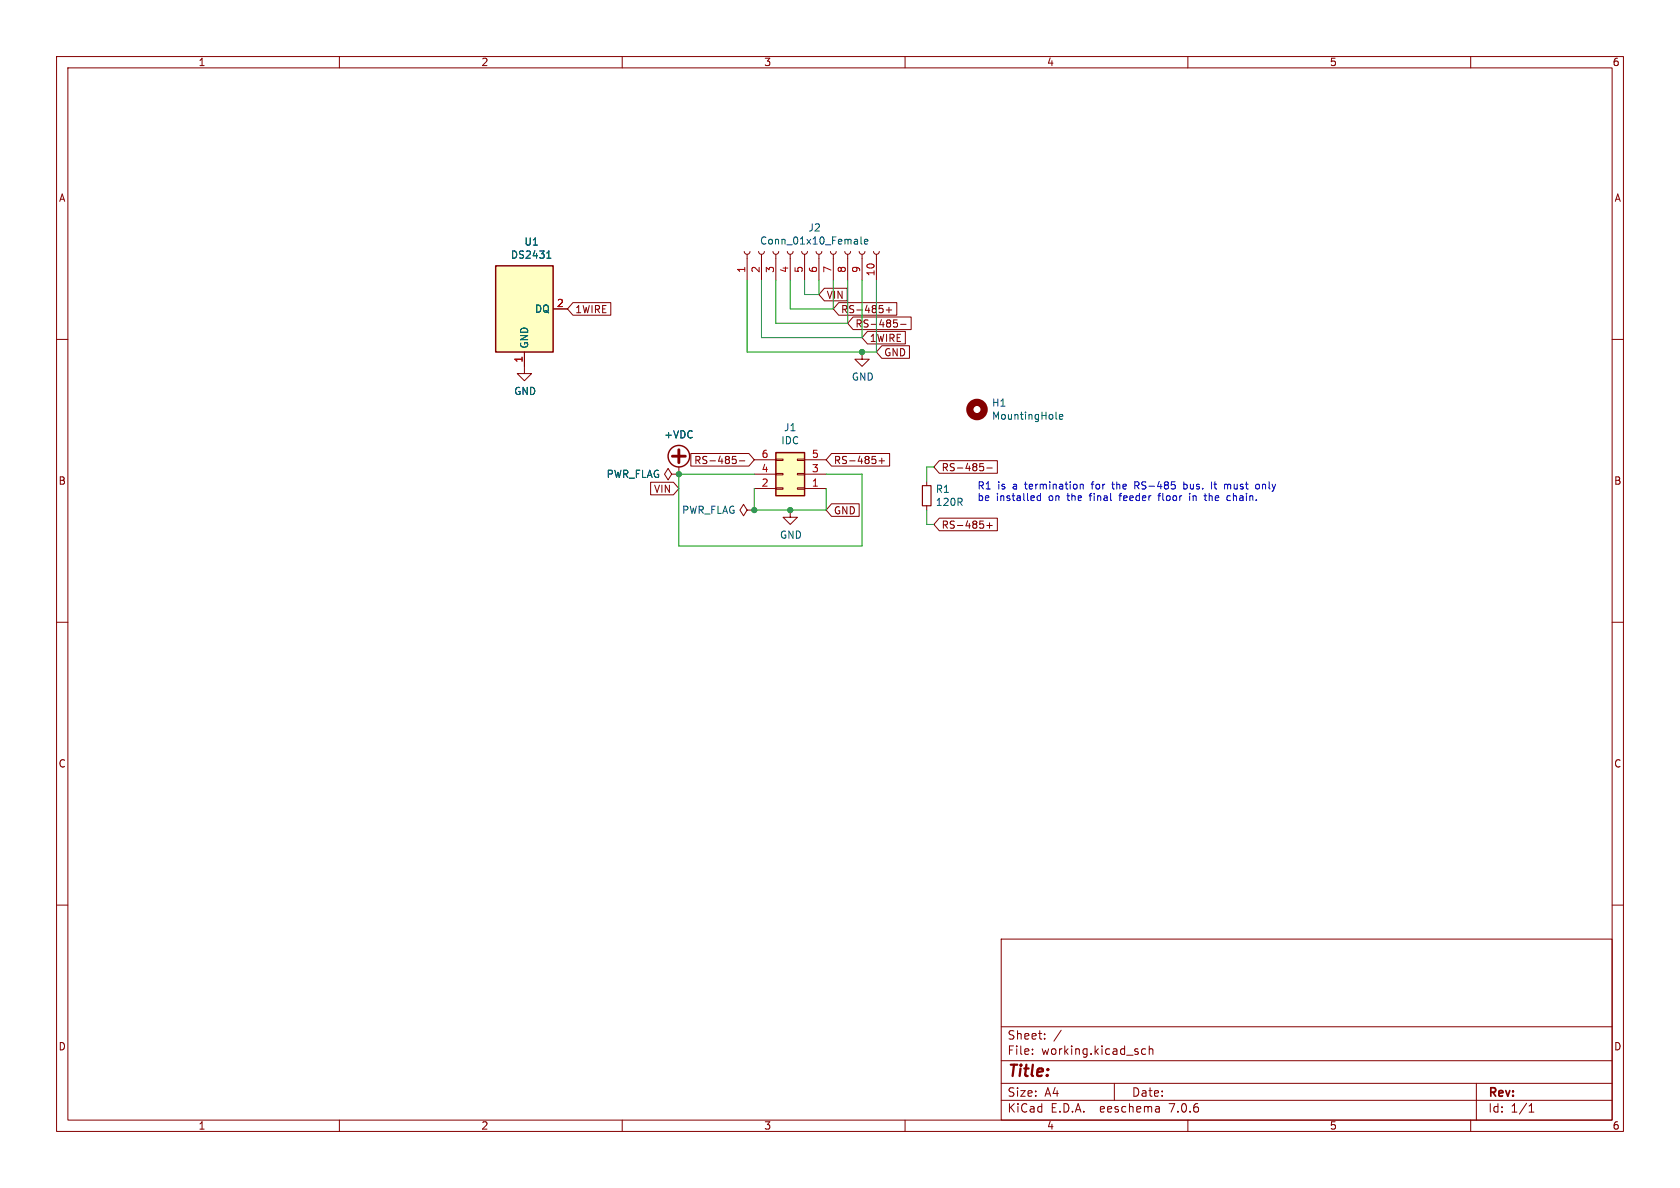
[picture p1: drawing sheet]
<svg xmlns="http://www.w3.org/2000/svg" width="297mm" height="210mm" viewBox="0 0 297 210" stroke-linecap="round" stroke-linejoin="round" font-family="sans-serif">
<g fill="none" stroke="#840000" stroke-width=".18">
<path d="M10 10h277v190h-277zM12 12h273v186h-273zM60 10v2M110 10v2M160 10v2M210 10v2M260 10v2M10 60h2M97.8 54.6h2.5M101.3 53.5h6.7v2.2h-6.7l-1-1.1zM131.6 44.5l.1 .3 .4 .2 .3-.2 .2-.3M132.1 45v4.5"/>
<path d="M134.1 44.5l.1 .3 .4 .2 .4-.2 .1-.3M134.6 45v4.5M136.7 44.5l.1 .3 .3 .2 .4-.2 .2-.3M137.2 45v4.5M139.2 44.5l.1 .3 .4 .2 .4-.2 .1-.3M139.7 45v4.5M141.7 44.5l.2 .3 .3 .2 .4-.2 .1-.3M142.2 45v4.5M144.3 44.5l.1 .3 .4 .2 .3-.2 .2-.3M144.8 45v4.5M145.7 51h4.1v2.2h-4.1l-.9-1.1zM146.8 44.5l.1 .3 .4 .2 .4-.2 .1-.3"/>
<path d="M147.3 45v4.5M148.3 53.5h10.2v2.2h-10.2l-1-1.1zM149.4 44.5l.1 .3 .3 .2 .4-.2 .2-.3M149.9 45v4.5M150.8 56h10.3v2.3h-10.3l-.9-1.1zM151.9 44.5l.1 .3 .4 .2 .4-.2 .1-.3M152.4 45v4.5M153.4 58.6h6.7v2.2h-6.7l-1-1.1zM154.4 44.5l.2 .3 .3 .2 .4-.2 .1-.3M154.9 45v4.5M156.7 54.8h.9M157.2 54.3v1"/>
<path d="M158 56.6h.6M158.1 57h.3l.3 .3-.2 .5h-.4M159.2 57.3h1M285 60h2M92.7 62.2v3.8h1.3l-1.3 1.3-1.3-1.3h1.3M152.4 62.2v1.3h1.3l-1.3 1.3-1.3-1.3h1.3M155.9 61.1h4.9v2.2h-4.9l-1-1.1zM115 85.2h4.1l.9 1.2-.9 1.1h-4.1zM118.7 83.8l-.6-1-.6 1 .6 1 .6-1h1.3M120 83.8h.1M120 82.6v1.2M122.1 80.2h10.3l.9 1.1-.9 1.1h-10.3z"/>
<path d="M129.5 80.7h.6M129.6 81.2h.3l.3 .2-.2 .5-.4 .1M130.7 81.5h1M132.1 90.2l-.7-1-.6 1 .6 1 .7-1h1.2M133.3 90.2h.1M133.3 86.4h3.9M133.3 83.8h3.9M133.3 81.3h3.9M137.2 81.2h1.2v.2h-1.2zM137.2 83.7h1.2v.2h-1.2zM137.2 86.2h1.2v.3h-1.2zM139.7 90.2v1.2h1.3l-1.3 1.3-1.3-1.3h1.3"/>
<path d="M141 81.2h1.2v.2h-1.2zM141 83.7h1.2v.2h-1.2zM141 86.2h1.2v.3h-1.2zM142.2 86.4h3.8M142.2 83.8h3.8M142.2 81.3h3.8M147 89.1h4.9v2.2h-4.9l-1-1.1zM147 80.2h10.3v2.2h-10.3l-1-1.1zM155.4 81.5h1M155.9 81v1M163.8 85.1v.8M163.8 89.4v.8"/>
<path d="M166.1 91.6h10.2v2.2h-10.2l-1-1.1zM166.1 81.4h10.2v2.3h-10.2l-1-1.1zM173.2 82h.6M173.4 82.4h.3l.2 .3-.1 .4-.4 .1M174.5 92.9h.9M174.5 82.7h.9M174.9 92.4v1M10 110h2M285 110h2M10 160h2M285 160h2M177 166h108v32h-108z"/>
<path d="M60 198v2M110 198v2M160 198v2M177 194.5h108M177 191.5h108M177 187.5h108M177 181.5h108M182.5 186.3v.1M182.5 185.5v.1M184.7 183.6v.1M184.7 182.8v.1M187.6 182.1l-1.3 2"/>
<path d="M197 191.5v3M202.5 185.5l-.4-.1-.3 .3v.4l.2 .2h.5M203.2 185.5l.2-.1 .3 .1 .1 .9M203.2 184.9v1.5M204.9 195.7l.1 .9M205 196.5l-.2 .1M205 196h-.2M210 198v2M260 198v2M261 191.5v6.5M270.3 196.6h.9M270.3 195.5l.4-.4v1.5"/>
</g>
<path d="M120 79.5v2.3M118.9 80.6h2.3" fill="none" stroke="#840000" stroke-width=".51"/>
<g fill="none" stroke="#840000" stroke-width=".25">
<path d="M87.6 47h10.2v15.2h-10.2zM137.2 80h5v7.6h-5z"/>
<circle cx="120" cy="80.6" r="1.9"/>
</g>
<path d="M96.7 45.6h.7M96.8 44.7l.2-.3v1.2M152.2 41.9v1.1l.2 .1M152.8 42.7l.6-.1v-.2l-.4-.1-.2 .2 .1 .6h.5M186.7 73.9l.2 .2M187.3 73.7l.6-.1-.1-.3h-.3l-.2 .1v.7h.5" fill="none" stroke="#006464" stroke-width=".18"/>
<circle cx="172.7" cy="72.4" r="1.27" fill="none" stroke="#840000" stroke-width="1.3"/>
<g fill="#ffffc2" stroke="#ffffc2" stroke-width=".18">
<path d="M137.2 80h5v7.6h-5z"/>
<path d="M87.6 47h10.2v15.2h-10.2z"/>
</g>
<path d="M163.1 85.9h1.5v3.5h-1.5z" fill="none" stroke="#840000" stroke-width=".2"/>
<g fill="none" stroke="#0000c2" stroke-width=".18">
<path d="M183.9 87.2v1.3M183.9 87.7l-.3-.1-.3 .3 .2 .5h.4M191 85.6v.8M191 85.7l.1-.1 .3 .1 .1 .7M196.5 85.6h.5M196.7 85.2l.1 1.2M197.8 87.6h.5M198 87.3v1.2M200.6 85.8h.5M200.9 85.8l.5 .6M201.1 85.2h-.5v1.2M204.7 87.6h.5"/>
<path d="M205.1 87.2l-.2 .2v1.1M209.3 85.7l.3-.1 .2 .1M209.3 85.2v1.2M209.8 86.3l-.2 .1h-.3M210.3 87.2v.1M210.3 87.6v.9M212.9 87.6h.4M213.1 88.4l.2 .1M214.2 85.2v1.2M214.6 85.6h.5M214.8 85.2v1.1l.2 .1M217 85.7v.1"/>
<path d="M217 85.8v.6M217.1 87.6l.4 .1M217.5 85.7l-.3-.1-.2 .2M217.5 88.4l-.4 .1M222.2 85.6l.3 .1 .2 .1-.1 .5-.4 .1"/>
</g>
<path d="M132.1 49.5v12.7h22.8v-12.7M134.6 49.5v10.2h17.8v-10.2M137.2 49.5v7.7h12.7v-7.7M139.7 49.5v5.1h7.6v-5.1M142.2 49.5v2.6h2.6v-2.6M133.3 83.8h-13.3v12.7h32.4v-12.7h-6.4M133.3 86.4v3.8h12.7v-3.8M163.8 90.2v2.5h1.3M165.1 82.6h-1.3v2.5" fill="none" stroke="#009600" stroke-width=".18"/>
<g fill="#009600" stroke="#009600" stroke-width=".18">
<circle cx="133.3" cy="90.2" r=".46"/>
<circle cx="152.4" cy="62.2" r=".46"/>
<circle cx="120" cy="83.8" r=".46"/>
<circle cx="139.7" cy="90.2" r=".46"/>
</g>
<text font-size="2.8" fill="#840000" x="178" y="190.9">Title:</text>
<g font-size="2.1" fill="#840000">
<text x="178" y="184">Sheet:</text>
<text x="178" y="186.7">File:</text>
<text x="184.1" y="186.7">working.kicad_sch</text>
<text x="178" y="196.9">KiCad</text>
<text x="178" y="194.1">Size:</text>
<text x="184.7" y="194.1">A4</text>
<text x="185.7" y="196.9">E.D.A.</text>
<text x="194.6" y="196.9">eeschema</text>
<text x="200" y="194.1">Date:</text>
<text x="207" y="196.9">7.0.6</text>
<text x="263" y="194.3">Rev:</text>
<text x="263" y="196.9">Id:</text>
<text x="267.1" y="196.9">1/1</text>
</g>
<g font-size="1.8" fill="#840000">
<text x="35" y="11.9">1</text>
<text x="85" y="11.9">2</text>
<text x="135" y="11.9">3</text>
<text x="185" y="11.9">4</text>
<text x="235" y="11.9">5</text>
<text x="285" y="11.9">6</text>
<text x="10.3" y="35.9">A</text>
<text x="285.3" y="35.9">A</text>
<text x="146" y="53">VIN</text>
<text x="101.6" y="55.6">1WIRE</text>
<text x="148.6" y="55.6">RS-485+</text>
<text x="151.1" y="58.1">RS-485-</text>
<text x="153.7" y="60.6">1WIRE</text>
<text x="156.2" y="63.2">GND</text>
<text x="122.6" y="82.2">RS-485-</text>
<text x="147.3" y="82.2">RS-485+</text>
<text x="166.4" y="83.5">RS-485-</text>
<text x="10.3" y="85.9">B</text>
<text x="115.5" y="87.3">VIN</text>
<text x="285.3" y="85.9">B</text>
<text x="147.3" y="91.1">GND</text>
<text x="166.4" y="93.7">RS-485+</text>
<text x="10.3" y="135.9">C</text>
<text x="285.3" y="135.9">C</text>
<text x="10.3" y="185.9">D</text>
<text x="285.3" y="185.9">D</text>
<text x="35" y="199.9">1</text>
<text x="85" y="199.9">2</text>
<text x="135" y="199.9">3</text>
<text x="185" y="199.9">4</text>
<text x="235" y="199.9">5</text>
<text x="285" y="199.9">6</text>
</g>
<g font-size="1.8" fill="#006464">
<text x="142.8" y="41.1">J2</text>
<text x="90.2" y="45.9">DS2431</text>
<text x="92.6" y="43.6">U1</text>
<text x="134.3" y="43.4">Conn_01x10_Female</text>
<text x="94.5" y="55.5">DQ</text>
<text x="93.6" y="61.7" transform="rotate(-90 93.6 61.7)">GND</text>
<text x="90.8" y="70">GND</text>
<text x="150.5" y="67.5">GND</text>
<text x="117.3" y="77.7">+VDC</text>
<text x="138.5" y="76.4">J1</text>
<text x="175.3" y="72.1">H1</text>
<text x="175.3" y="74.4">MountingHole</text>
<text x="138" y="78.7">IDC</text>
<text x="107.1" y="84.7">PWR_FLAG</text>
<text x="165.3" y="87.3">R1</text>
<text x="165.3" y="89.6">120R</text>
<text x="120.5" y="91">PWR_FLAG</text>
<text x="137.8" y="95.4">GND</text>
</g>
<g font-size="1.8" fill="#a90000">
<text x="131.8" y="48.3" transform="rotate(-90 131.8 48.3)">1</text>
<text x="134.4" y="48.3" transform="rotate(-90 134.4 48.3)">2</text>
<text x="136.9" y="48.3" transform="rotate(-90 136.9 48.3)">3</text>
<text x="139.4" y="48.3" transform="rotate(-90 139.4 48.3)">4</text>
<text x="142" y="48.3" transform="rotate(-90 142 48.3)">5</text>
<text x="144.5" y="48.3" transform="rotate(-90 144.5 48.3)">6</text>
<text x="147.1" y="48.3" transform="rotate(-90 147.1 48.3)">7</text>
<text x="149.6" y="48.3" transform="rotate(-90 149.6 48.3)">8</text>
<text x="152.1" y="48.3" transform="rotate(-90 152.1 48.3)">9</text>
<text x="154.7" y="48.9" transform="rotate(-90 154.7 48.9)">10</text>
<text x="98.4" y="54.4">2</text>
<text x="92.5" y="64.2" transform="rotate(-90 92.5 64.2)">1</text>
<text x="134.5" y="83.6">4</text>
<text x="134.5" y="81">6</text>
<text x="143.4" y="83.6">3</text>
<text x="143.4" y="81">5</text>
<text x="134.5" y="86.1">2</text>
<text x="143.4" y="86.1">1</text>
</g>
<g font-size="1.8" fill="#0000c2">
<text x="172.7" y="86.6">R1</text>
<text x="172.7" y="88.7">be</text>
<text x="176.1" y="88.7">installed</text>
<text x="176.4" y="86.6">is</text>
<text x="179.2" y="86.6">a</text>
<text x="181.5" y="86.6">termination</text>
<text x="185.5" y="88.7">on</text>
<text x="189" y="88.7">the</text>
<text x="193.1" y="88.7">final</text>
<text x="193.5" y="86.6">for</text>
<text x="197.3" y="86.6">the</text>
<text x="198.6" y="88.7">feeder</text>
<text x="201.5" y="86.6">RS-485</text>
<text x="205.7" y="88.7">floor</text>
<text x="210.3" y="86.6">bus.</text>
<text x="211.3" y="88.7">in</text>
<text x="214.3" y="88.7">the</text>
<text x="215.4" y="86.6">It</text>
<text x="217.9" y="86.6">must</text>
<text x="218.4" y="88.7">chain.</text>
<text x="223.7" y="86.6">only</text>
</g>
</svg>
